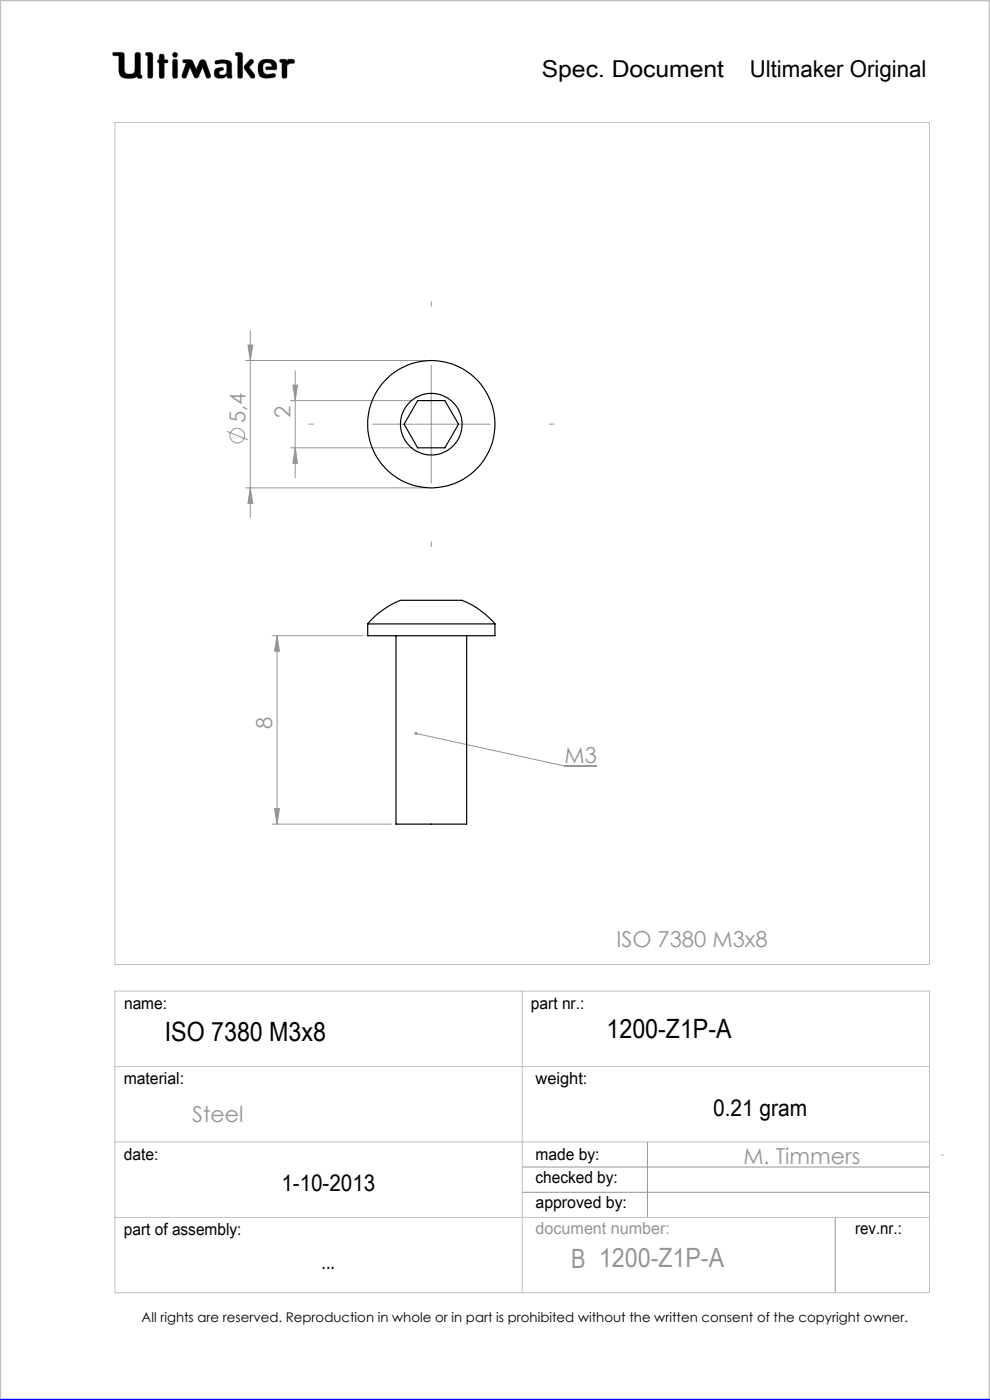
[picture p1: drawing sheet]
<svg xmlns="http://www.w3.org/2000/svg" width="210mm" height="297mm" viewBox="0 0 210 297" stroke-linecap="round" stroke-linejoin="round" font-family="sans-serif">
<g fill="none" stroke="#c0c0c0" stroke-width=".21">
<path d="M24 11.1h1.9l.4 .3 .2 3.9a1.51 1.51 0 0 0 2 0l.2-4a.77 .77 0 0 1 1 0l.1 4.6 .3 .1a.39 .39 0 0 1-.3 .6l-.6-.1-.1-.3a3.8 3.8 0 0 1-3 .3l-.6-.5-.2-.6-.1-3.6h-1a.39 .39 0 0 1-.3-.2 .39 .39 0 0 1 .1-.5zM31 11.1l1.2 .1 .2 .4-.1 4.8a.6 .6 0 0 1-.6 .2 .6 .6 0 0 1-.4-.5v-4.3l-.4-.1zM33.8 12.7v-1.1a.6 .6 0 0 1 .7-.1 .6 .6 0 0 1 .4 .5v.7h.6a.37 .37 0 0 1 0 .6l-.6 .1-.1 3.1a.6 .6 0 0 1-.6 .1 .6 .6 0 0 1-.4-.5v-2.7M33.8 12.7h.1M33.8 13.4h.1M33.8 15.7h.1M33.8 12.7h-.3l-.1 .3v.2l.4 .2M36.7 11.3l.4-.2 .4 .2 .2 .3-.2 .4-.4 .2-.4-.2-.1-.4zM36.8 12.6h.7l.2 .5v3l-.2 .5h-.7l-.2-.5v-3zM38.9 12.7l1.4-.1 .4 .2 .9 1.9 .7-1.6a.73 .73 0 0 1 .7-.5 .73 .73 0 0 1 .7 .5l1 2.8-.1 .5a.53 .53 0 0 1-.5 .2 .53 .53 0 0 1-.4-.3l-.7-2-1 2.1-.4 .2-.4-.2-.9-2.1-.7 2a.54 .54 0 0 1-.5 .3 .54 .54 0 0 1-.5-.2v-.5l.9-2.5-.7-.2zM42.1 16.3h.1M45.6 12.9a3.7 3.7 0 0 1 3.4 .3l.1 .5 .1 2.7a.64 .64 0 0 1-1-.2l-.1-.1a1.93 1.93 0 0 1-2.5 .2 1.32 1.32 0 0 1 .4-1.8l1-.2 .3 .1 .1 .2v.3a.73 .73 0 0 0-.9 .8 .98 .98 0 0 0 1.4 0l.2-.6-.1-1.5a2.59 2.59 0 0 0-2 0l-.4-.2z"/>
<path d="M50 11.1l1.3 .1 .2 .4-.1 4.8a.57 .57 0 0 1-.6 .2 .57 .57 0 0 1-.4-.5v-4.3l-.4-.1zM52.9 12.8l.4-.2 .4 .1 .1 .4-1 1.1 1.2 1.6 .1 .5-.2 .3h-.4a5.9 5.9 0 0 1-1.7-2.2l.1-.6zM55 13.3a2.62 2.62 0 0 1 3.5-.1l.2 1.1-.1 .5h-2l-.2-.1v-.5l1.3-.1-.2-.5a1.24 1.24 0 0 0-1.6 .1l-.1 1.1 .2 .6 .8 .4 1.5-.2 .1 .1v.6a3.8 3.8 0 0 1-3.3-.1 3.2 3.2 0 0 1-.1-2.9zM56.6 14.8h.1M59.4 12.6h1.2l.3 .3a1.21 1.21 0 0 1 1.5-.2v.7l-.9 .1-.6 .4-.1 2.5a.6 .6 0 0 1-.6 .2 .6 .6 0 0 1-.4-.5v-2.8l-.5-.2zM24.4 26h172.8v178.6h-172.8zM24.4 210.3h172.8v63.9h-172.8zM110.8 210.3v63.9M24.4 226.3h172.8M24.4 242.2h172.8M24.4 258.3h172.8"/>
</g>
<g fill="none" stroke="#959595" stroke-width=".21">
<path d="M52.1 76.5h38.4M52.6 73.2h1l-.5 3.3zM53.1 70.1v39.8M62.6 78.6v22.7M91.5 77.5v25M48.1 91.5l4.5 1.8M61.6 85h26M61.6 95h26M62.1 81.7h1l-.5 3.3zM62.6 95l.5 3.3h-1zM79 90h25M52.1 103.5h38.4"/>
<path d="M53.1 103.5l.5 3.3h-1zM57.7 134.9h19.3M58.8 134.9v39.9M58.8 134.9l.5 3.2h-1.1zM88.3 155.6l31.4 6.9h6.8M57.7 174.8h25.3M58.2 171.6h1.1l-.5 3.2zM110.8 247.6h86.4M110.8 252.9h86.4M137.3 242.2v16.1M177.2 258.3v15.9M199.7 245h.3"/>
<circle cx="50.3" cy="92.4" r="1.55"/>
</g>
<path d="M0 297v-297h210v297" fill="none" stroke="#c0c0c0" stroke-width=".5"/>
<path d="M0 297h210" fill="none" stroke="#00f" stroke-width=".5"/>
<path d="M45.7 12.9l-.1 .5 .2 .2 1.2-.2 .9 .1 .2 .3-.1 1.4a.84 .84 0 0 1-.6 .7 .84 .84 0 0 1-.9-.3l.1-.4 .4-.2a.36 .36 0 0 0 .4-.4 .36 .36 0 0 0-.4-.3 1.23 1.23 0 0 0-1.6 1 1.07 1.07 0 0 0 .3 1.1 1.07 1.07 0 0 0 1.1 .2h.6l.3-.2a.28 .28 0 0 1 .4-.3 .28 .28 0 0 1 .2 .4 .57 .57 0 0 0 .6 .2 .57 .57 0 0 0 .3-.6l-.1-2.4a1.23 1.23 0 0 0-1.5-1zM50 11.1v.6l.4 .1v4.6l.3 .2h.5l.3-.3v-4.8l-.4-.4zM53 12.7l-1.2 1.3v.5l1.4 2 .6 .1 .2-.2v-.6l-1.2-1.6 1-.9v-.4l-.4-.3zM55.2 12.9a2.9 2.9 0 0 0 .1 3.4l.5 .2 1 .1 1.4-.2 .3-.2-.1-.5-.2-.1-1.4 .2-.6-.2-.3-.4-.1-.5a.99 .99 0 0 1 .7-1.3 .99 .99 0 0 1 1.2 .7l-1.2 .1-.2 .4 .3 .2h1.5a.51 .51 0 0 0 .6-.1 .51 .51 0 0 0 0-.6 1.62 1.62 0 0 0-2-1.5l-1.1 .1zM59.4 12.6l-.1 .6 .5 .1v3l.2 .3h.6l.3-.4v-2.3l.6-.4 .9-.1 .1-.5-.3-.3h-1l-.3 .3-.4-.3zM36.7 12.7l-.1 .3v3.4l.2 .2h.7l.2-.3v-3.4l-.2-.3zM36.6 11.6a.56 .56 0 0 0 1.1 0 .56 .56 0 0 0-1.1 0zM33.8 11.6v1.1l-.4 .2v.4l.4 .1v2.9l.2 .3h.5l.4-.4v-2.8l.7-.1 .1-.4-.3-.2h-.5v-.8l-.2-.4h-.6zM31 11.1l-.1 .6 .4 .1v4.5l.3 .3h.5l.3-.5v-4.7l-.4-.3zM38.8 12.7v.5l.7 .2-.9 2.5 .1 .6 .5 .1 .3-.2 .8-2.1 .9 2.1 .3 .2h.3l.3-.2 .9-2.1 .7 2.1 .6 .2 .4-.2v-.5l-1-2.8-.3-.4h-.7l-.3 .2-.8 1.8-.9-1.9-.4-.2zM24 11.2v.6h1.2v2.7a1.76 1.76 0 0 0 2.2 2.1h.9l.8-.4 .3 .4h.6l.2-.2-.1-.4-.3-.1v-4.4l-.4-.4h-.5l-.3 .4v3.4a.81 .81 0 0 1-1.1 .8h-.1a.86 .86 0 0 1-1-1.1l-.1-3.3-.4-.2z" fill-rule="evenodd" fill="#000"/>
<path d="M91.5 65v-1M66.5 90h-1M116.5 90h1M91.5 115v1" fill="none" stroke="#959595" stroke-width=".21" stroke-dasharray="15.2 1.3 1.3 1.3"/>
<g fill="#959595">
<path d="M88 155.4a.35 .35 0 0 1 .6 0 .35 .35 0 0 1-.3 .5 .35 .35 0 0 1-.4-.4l.4 .1-.4-.1z"/>
<path d="M58.8 134.9l.5 3.2h-1.1zM58.2 171.6h1.1l-.5 3.2zM62.1 81.7h1l-.5 3.3zM62.6 95l.5 3.3h-1zM52.6 73.2h1l-.5 3.3zM53.1 103.5l.5 3.3h-1z"/>
</g>
<g fill="none" stroke="#000" stroke-width=".25">
<path d="M88.6 85h5.8l2.9 5-2.9 5h-5.8l-2.9-5zM78 132.4a16.1 16.1 0 0 1 7.2-5.1h12.6a15.4 15.4 0 0 1 7.2 5.1M78 132.4h27M78 132.4v2.5h27v-2.5M84 134.9v39.9h15v-39.9"/>
<circle cx="91.5" cy="90" r="13.5"/>
<circle cx="91.5" cy="90" r="6.5"/>
</g>
<g font-size="5.6">
<text x="35" y="220.9">ISO 7380 M3x8</text>
<text x="128.7" y="220.1">1200-Z1P-A</text>
</g>
<text font-size="5.6" fill="#959595" x="121.1" y="269.1">B 1200-Z1P-A</text>
<g font-size="4.9">
<text x="114.9" y="16.4">Spec. Document</text>
<text x="159" y="16.3">Ultimaker Original</text>
<text x="151.3" y="236.7">0.21 gram</text>
<text x="59.7" y="252.7">1-10-2013</text>
<text x="68.2" y="269.3">...</text>
</g>
<g font-size="4.7" fill="#959595">
<text x="52.1" y="89.8" transform="rotate(-90 52.1 89.8)">5,4</text>
<text x="61.6" y="88.8" transform="rotate(-90 61.6 88.8)">2</text>
<text x="57.8" y="154.6" transform="rotate(-90 57.8 154.6)">8</text>
<text x="119.7" y="161.8">M3</text>
<text x="130.8" y="200.8">ISO 7380 M3x8</text>
<text x="40.8" y="238.1">Steel</text>
<text x="157.7" y="246.9">M. Timmers</text>
</g>
<g font-size="3.5">
<text x="26.3" y="214.1">name:</text>
<text x="112.6" y="214">part nr.:</text>
<text x="26.2" y="229.9">material:</text>
<text x="113.6" y="229.9">weight:</text>
<text x="26.3" y="246">date:</text>
<text x="113.6" y="246">made by:</text>
<text x="113.6" y="251.1">checked by:</text>
<text x="113.6" y="256.3">approved by:</text>
<text x="26.3" y="262">part of assembly:</text>
<text x="181.4" y="261.9">rev.nr.:</text>
</g>
<text font-size="3.5" fill="#959595" x="113.6" y="261.8">document number:</text>
<text font-size="2.8" x="30" y="280.4">All rights are reserved. Reproduction in whole or in part is prohibited without the written consent of the copyright owner.</text>
</svg>
